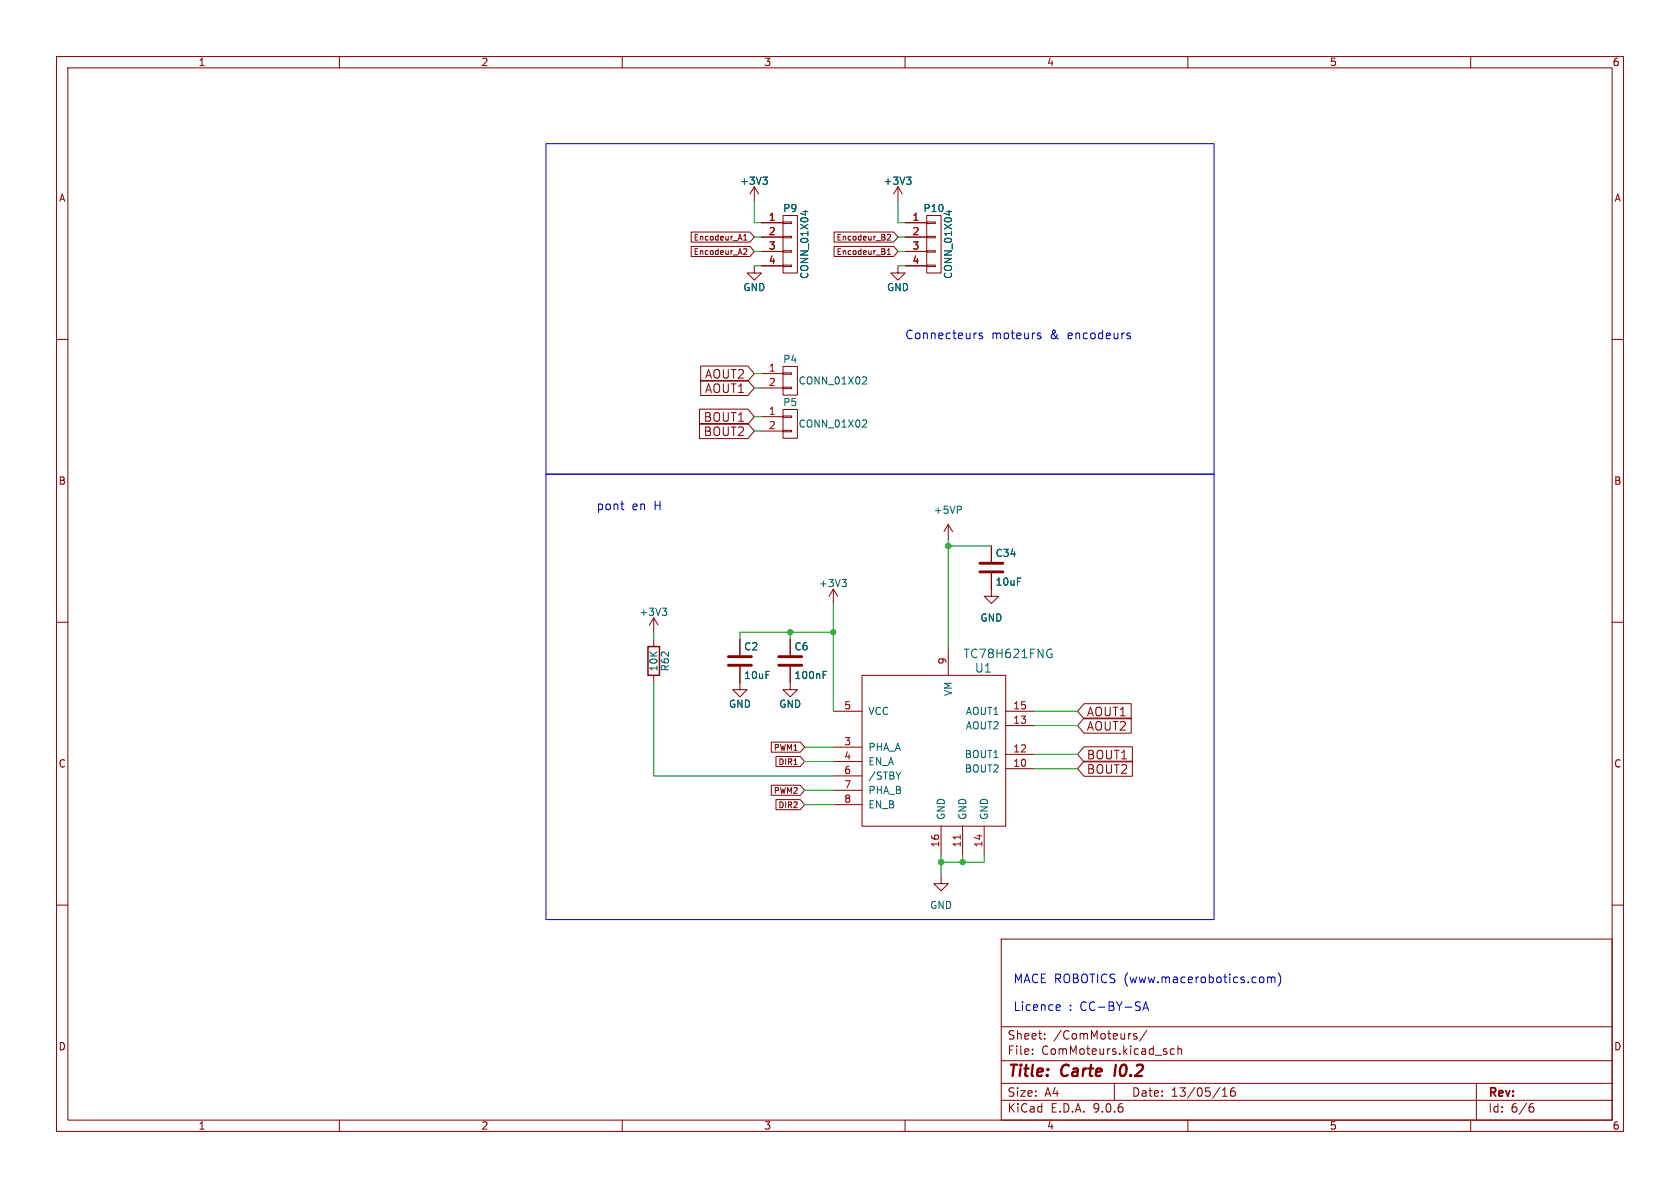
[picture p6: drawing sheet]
<svg xmlns="http://www.w3.org/2000/svg" width="297mm" height="210mm" viewBox="0 0 297 210" stroke-linecap="round" stroke-linejoin="round" font-family="sans-serif">
<g fill="none" stroke="#840000" stroke-width=".18">
<path d="M10 10h277v190h-277zM12 12h273v186h-273zM60 10v2M110 10v2M160 10v2M210 10v2M260 10v2M133.3 33l-.7 1.3M133.3 33l.8 1.3M133.3 33v2.6M134.6 39.4h3.8M138.4 38.1h2.6v10.2h-2.6z"/>
<path d="M138.4 39.2h1.6v.3h-1.6zM158.7 33l-.7 1.3M158.7 33l.8 1.3M158.7 33v2.6M160 39.4h3.8M163.8 38.1h2.6v10.2h-2.6zM163.8 39.2h1.6v.3h-1.6zM122.2 41h10.4l.7 .9-.7 .9h-10.4zM122.2 43.6h10.4l.7 .9-.7 .8h-10.4zM131.5 42.4h.5M131.5 41.7l.2-.3v1M131.5 44.1l.3-.1 .2 .3-.6 .7h.6"/>
<path d="M133.3 47v1.3h1.3l-1.3 1.2-1.2-1.2h1.2M134.6 41.9h3.8M134.6 44.5h3.8M134.6 47h3.8M138.4 41.8h1.6v.2h-1.6zM138.4 44.3h1.6v.3h-1.6zM138.4 46.9h1.6v.2h-1.6zM147.5 41h10.5l.7 .9-.7 .9h-10.5zM147.5 43.6h10.5l.7 .9-.7 .8h-10.5zM156.9 41.5l.3-.1 .2 .3-.6 .7h.6M156.9 45h.5M156.9 44.3l.2-.3v1"/>
<path d="M158.7 47v1.3h1.3l-1.3 1.2-1.2-1.2h1.2M160 41.9h3.8M160 44.5h3.8M160 47h3.8M163.8 41.8h1.6v.2h-1.6zM163.8 44.3h1.6v.3h-1.6zM163.8 46.9h1.6v.2h-1.6zM10 60h2M123.7 74.9h8.5l1.1 1.3-1.1 1.3h-8.5zM123.7 72.3h8.5l1.1 1.4-1.1 1.3h-8.5zM123.9 64.7h8.3l1.1 1.3-1.1 1.4h-8.3zM123.9 67.2h8.3l1.1 1.4-1.1 1.3h-8.3z"/>
<path d="M134.6 66h3.8M134.6 68.6h3.8M134.6 73.7h3.8M134.6 76.2h3.8M138.4 64.8h2.6v5.1h-2.6zM138.4 65.9h1.6v.3h-1.6zM138.4 68.5h1.6v.2h-1.6zM138.4 72.4h2.6v5.1h-2.6zM138.4 73.5h1.6v.3h-1.6zM138.4 76.1h1.6v.2h-1.6zM285 60h2M167.6 92.7l-.7 1.3"/>
<path d="M167.6 92.7l.8 1.3M167.6 92.7v2.6M175.3 96.5v2.8M10 110h2M115.6 109.2l-.8 1.3M115.6 109.2l.7 1.3M115.6 109.2v2.6M115.6 113v1.3M115.6 119.4v1.3M130.8 117.9v4h1.3l-1.3 1.3-1.3-1.3h1.3M130.8 113v2.8M139.7 117.9v4h1.3l-1.3 1.3-1.3-1.3h1.3"/>
<path d="M139.7 113v2.8M147.3 104.1l-.7 1.3M147.3 104.1l.8 1.3M147.3 104.1v2.6M152.4 119.4h25.4v26.7h-25.4zM167.6 114.3v5.1M175.3 101.3v4.1h1.2l-1.2 1.3-1.3-1.3h1.3M285 110h2M136.4 131.2h5.1l.7 .9-.7 .9h-5.1zM136.4 138.8h5.1l.7 .9-.7 .9h-5.1zM137.2 133.7h4.3l.7 .9-.7 .9h-4.3zM140.3 135.2h.6"/>
<path d="M147.3 125.7h5.1M147.3 132.1h5.1M147.3 134.6h5.1M147.3 137.2h5.1M147.3 139.7h5.1M177.8 125.7h5.1M177.8 128.3h5.1M177.8 133.4h5.1M177.8 135.9h5.1M191.6 132h8.6v2.7h-8.6l-1.1-1.3zM191.6 124.4h8.4v2.7h-8.4l-1.1-1.4zM191.6 134.6h8.6v2.6h-8.6l-1.1-1.3z"/>
<path d="M191.6 126.9h8.4v2.7h-8.4l-1.1-1.3zM137.2 141.4h4.3l.7 .8-.7 .9h-4.3zM147.3 142.2h5.1M166.4 154.9v1.3h1.2l-1.2 1.3-1.3-1.3h1.3M166.4 146.1v5M170.2 146.1v5M174 146.1v5M10 160h2M177 166h108v32h-108zM285 160h2M60 198v2M110 198v2"/>
<path d="M160 198v2M177 194.5h108M177 191.5h108M177 187.5h108M177 181.5h108M182.5 186.3v.1M182.5 185.5v.1M184.7 183.6v.1M184.7 182.8v.1M197 191.5v3M201 182.8l-.4-.1-.2 .2 .1 .2 .5 .2v.3h-.6M202.7 182.1l-1.2 2"/>
<path d="M207.6 185.5l-.4-.1-.3 .3v.4l.1 .2h.6M208.2 185.5l.3-.1 .3 .1 .1 .9M208.2 184.9v1.5M210 198v2M216.1 193.8h.9M216.1 192.7l.4-.4v1.5M218.2 192.3a.59 .59 0 0 0-.7 .6v.6l.2 .2 .4 .1 .2-.1 .1-.5-.2-.3h-.4l-.3 .3M260 198v2M261 191.5v6.5M270.6 195.7h.4l.2 .3-.1 .5-.5 .1M271 195.1l-.4 .1"/>
</g>
<path d="M197.3 188.2l-.3 2" fill="none" stroke="#840000" stroke-width=".4"/>
<path d="M173.2 99.6h4.1M128.8 116.1h4M128.8 117.6h4M137.7 116.1h4M137.7 117.6h4M173.2 101.1h4.1" fill="none" stroke="#840000" stroke-width=".51"/>
<g fill="none" stroke="#006464" stroke-width=".18">
<path d="M134.9 31.3h.7l-.4 .5M135.4 31.8l.2 .2v.3l-.2 .3M142 37.4h.8M142.4 37.2v.8M160.3 31.3h.7l-.4 .5M160.8 31.8l.2 .2v.3l-.2 .3M167.4 37.4h.8M167.8 37.2v.8M152.7 66.6l.4 .1 .1 .3-.8 .9h.8M152.7 74.2l.4 .1 .1 .3-.8 .9h.8M169.8 89.5l.2 .2-.2 .4M117.1 107.5h.8l-.5 .5"/>
<path d="M117.6 108l.3 .2v.3l-.3 .3M145.5 119.3h.4M145.5 118.7h.6M148.8 102.4h.8l-.4 .5M149.4 102.9l.2 .3v.3l-.2 .2M185.6 114.7l.3 .1M185.7 115.6h.3v.5l-.4 .2M159.3 136.5l-.5 .6"/>
</g>
<path d="M169.8 147.6v.7" fill="none" stroke="#a90000" stroke-width=".18"/>
<path d="M114.6 114.3h2v5.1h-2z" fill="none" stroke="#840000" stroke-width=".25"/>
<g fill="none" stroke="#009600" stroke-width=".18">
<path d="M133.3 35.6v3.8h1.3M158.7 35.6v3.8h1.3M133.3 41.9h1.3M133.3 44.5h1.3M133.3 47h1.3M158.7 41.9h1.3M158.7 44.5h1.3M158.7 47h1.3M133.3 66h1.3M133.3 68.6h1.3M133.3 73.7h1.3M133.3 76.2h1.3"/>
<path d="M167.6 95.3v19M167.6 96.5h7.7M115.6 111.8v1.2M139.7 111.8v1.2M147.3 106.7v19M147.3 111.8h-16.5v1.2M115.6 120.7v16.5h31.7M142.2 139.7h5.1M142.2 134.6h5.1M142.2 132.1h5.1M182.9 135.9h7.6M182.9 125.7h7.6"/>
<path d="M182.9 128.3h7.6M182.9 133.4h7.6M142.2 142.2h5.1M166.4 151.1v3.8M170.2 151.1v1.3M174 151.1v1.3h-7.6"/>
</g>
<g fill="none" stroke="#0000c2" stroke-width=".18">
<path d="M96.5 25.4h118.1v58.4h-118.1zM172.5 58.9h.1M173.7 58.9h-.4l-.2 .2 .1 .2 .5 .1v.4h-.6M183.5 58.9h.5M183.5 59.3l.3 .1 .2 .2v.2l-.5 .1M199.4 58.9h.4M199.4 59.4h.4l.1 .3-.3 .2h-.2M96.5 83.8h118.1v78.8h-118.1zM109.7 89.1h.6M110.2 90.1h.1M186.9 177.6l.5 .1v.3l-.7 .1M187.4 178.6h-.5"/>
<path d="M202 178.6l.5-1.5 .5 1.5M202.2 178.2h.7M223.1 172.7l.3 .3v.4l-.3 .3M224.1 172.8l.4-.1 .2 .2M224.1 172.7v1M224.7 172.9l.3-.2 .3 .1 .1 .9M224.7 172.9v.8M226 172a1.75 1.75 0 0 1 0 2.3"/>
</g>
<g fill="#009600" stroke="#009600" stroke-width=".18">
<circle cx="139.7" cy="111.8" r=".46"/>
<circle cx="147.3" cy="111.8" r=".46"/>
<circle cx="167.6" cy="96.5" r=".46"/>
<circle cx="166.4" cy="152.4" r=".46"/>
<circle cx="170.2" cy="152.4" r=".46"/>
</g>
<g font-size="2.8" fill="#840000">
<text x="178" y="190.9">Title:</text>
<text x="187.7" y="190.9">Carte</text>
<text x="197.9" y="190.9">I0.2</text>
</g>
<g font-size="2.1" fill="#0000c2">
<text x="159.9" y="60.2">Connecteurs</text>
<text x="175.3" y="60.2">moteurs</text>
<text x="185.7" y="60.2">&amp;</text>
<text x="188.9" y="60.2">encodeurs</text>
<text x="105.4" y="90.4">pont</text>
<text x="111.7" y="90.4">en</text>
<text x="115.7" y="90.4">H</text>
<text x="179.1" y="173.9">MACE ROBOTICS (www.macerobotics.com)</text>
<text x="179.1" y="178.8">Licence</text>
<text x="188.9" y="178.8">: CC-BY-SA</text>
</g>
<g font-size="2.1" fill="#840000">
<text x="124.6" y="67.1">AOUT2</text>
<text x="124.6" y="69.7">AOUT1</text>
<text x="124.3" y="77.3">BOUT2</text>
<text x="124.3" y="74.8">BOUT1</text>
<text x="192" y="126.8">AOUT1</text>
<text x="192" y="129.4">AOUT2</text>
<text x="192" y="134.4">BOUT1</text>
<text x="192" y="137">BOUT2</text>
<text x="178" y="184">Sheet:</text>
<text x="186.2" y="184">/ComMoteurs/</text>
<text x="178" y="186.7">File:</text>
<text x="184.1" y="186.7">ComMoteurs.kicad_sch</text>
<text x="178" y="196.9">KiCad</text>
<text x="178" y="194.1">Size:</text>
<text x="184.7" y="194.1">A4</text>
<text x="185.7" y="196.9">E.D.A.</text>
<text x="193.3" y="196.9">9.0.6</text>
<text x="200" y="194.1">Date:</text>
<text x="207" y="194.1">13/05/16</text>
<text x="263" y="194.3">Rev:</text>
<text x="263" y="196.9">Id:</text>
<text x="267.1" y="196.9">6/6</text>
</g>
<g font-size="2.1" fill="#006464">
<text x="170.2" y="116.6">TC78H621FNG</text>
<text x="172.3" y="119.1">U1</text>
</g>
<g font-size="1.8" fill="#840000">
<text x="35" y="11.9">1</text>
<text x="85" y="11.9">2</text>
<text x="135" y="11.9">3</text>
<text x="185" y="11.9">4</text>
<text x="235" y="11.9">5</text>
<text x="285" y="11.9">6</text>
<text x="10.3" y="35.9">A</text>
<text x="285.3" y="35.9">A</text>
<text x="10.3" y="85.9">B</text>
<text x="285.3" y="85.9">B</text>
<text x="10.3" y="135.9">C</text>
<text x="285.3" y="135.9">C</text>
<text x="10.3" y="185.9">D</text>
<text x="285.3" y="185.9">D</text>
<text x="35" y="199.9">1</text>
<text x="85" y="199.9">2</text>
<text x="135" y="199.9">3</text>
<text x="185" y="199.9">4</text>
<text x="235" y="199.9">5</text>
<text x="285" y="199.9">6</text>
</g>
<g font-size="1.8" fill="#006464">
<text x="130.7" y="32.9">+3V3</text>
<text x="156.1" y="32.9">+3V3</text>
<text x="138.4" y="37.7">P9</text>
<text x="163.2" y="37.7">P10</text>
<text x="131.3" y="51.7">GND</text>
<text x="143.1" y="49.4" transform="rotate(-90 143.1 49.4)">CONN_01X04</text>
<text x="156.7" y="51.7">GND</text>
<text x="168.5" y="49.4" transform="rotate(-90 168.5 49.4)">CONN_01X04</text>
<text x="138.4" y="64.4">P4</text>
<text x="138.4" y="72">P5</text>
<text x="141.1" y="68.2">CONN_01X02</text>
<text x="141.1" y="75.8">CONN_01X02</text>
<text x="165" y="91">+5VP</text>
<text x="175.9" y="98.7">C34</text>
<text x="144.7" y="104">+3V3</text>
<text x="175.9" y="103.7">10uF</text>
<text x="112.9" y="109.1">+3V3</text>
<text x="173.2" y="110.1">GND</text>
<text x="116.4" y="118.8" transform="rotate(-90 116.4 118.8)">10K</text>
<text x="118.5" y="118.8" transform="rotate(-90 118.5 118.8)">R62</text>
<text x="131.5" y="115.2">C2</text>
<text x="140.3" y="115.2">C6</text>
<text x="128.8" y="125.3">GND</text>
<text x="131.5" y="120.2">10uF</text>
<text x="137.7" y="125.3">GND</text>
<text x="140.3" y="120.2">100nF</text>
<text x="168.5" y="123.1" transform="rotate(-90 168.5 123.1)">VM</text>
<text x="153.4" y="126.6">VCC</text>
<text x="170.7" y="126.6">AOUT1</text>
<text x="170.7" y="129.1">AOUT2</text>
<text x="153.4" y="132.9">PHA_A</text>
<text x="153.4" y="135.5">EN_A</text>
<text x="170.5" y="134.2">BOUT1</text>
<text x="170.5" y="136.8">BOUT2</text>
<text x="153.4" y="138">/STBY</text>
<text x="153.4" y="140.6">PHA_B</text>
<text x="153.4" y="143.1">EN_B</text>
<text x="167.2" y="145" transform="rotate(-90 167.2 145)">GND</text>
<text x="171" y="145" transform="rotate(-90 171 145)">GND</text>
<text x="174.9" y="145" transform="rotate(-90 174.9 145)">GND</text>
<text x="164.3" y="160.9">GND</text>
</g>
<g font-size="1.8" fill="#a90000">
<text x="135.8" y="39.1">1</text>
<text x="135.8" y="41.7">2</text>
<text x="161.2" y="39.1">1</text>
<text x="161.2" y="41.7">2</text>
<text x="135.8" y="44.2">3</text>
<text x="135.8" y="46.7">4</text>
<text x="161.2" y="44.2">3</text>
<text x="161.2" y="46.7">4</text>
<text x="135.8" y="65.8">1</text>
<text x="135.8" y="68.3">2</text>
<text x="135.8" y="73.4">1</text>
<text x="135.8" y="75.9">2</text>
<text x="167.4" y="117.5" transform="rotate(-90 167.4 117.5)">9</text>
<text x="149.2" y="125.5">5</text>
<text x="179" y="125.5">15</text>
<text x="149.2" y="131.8">3</text>
<text x="179" y="128">13</text>
<text x="149.2" y="134.4">4</text>
<text x="149.2" y="136.9">6</text>
<text x="179" y="133.1">12</text>
<text x="179" y="135.6">10</text>
<text x="149.2" y="139.4">7</text>
<text x="149.2" y="142">8</text>
<text x="166.1" y="149.9" transform="rotate(-90 166.1 149.9)">16</text>
<text x="169.9" y="149.9" transform="rotate(-90 169.9 149.9)">11</text>
<text x="173.7" y="149.9" transform="rotate(-90 173.7 149.9)">14</text>
</g>
<g font-size="1.4" fill="#840000">
<text x="122.5" y="42.7">Encodeur_A1</text>
<text x="122.5" y="45.3">Encodeur_A2</text>
<text x="147.8" y="42.7">Encodeur_B2</text>
<text x="147.8" y="45.3">Encodeur_B1</text>
<text x="136.7" y="132.9">PWM1</text>
<text x="137.5" y="135.4">DIR1</text>
<text x="136.7" y="140.5">PWM2</text>
<text x="137.5" y="143">DIR2</text>
</g>
</svg>
